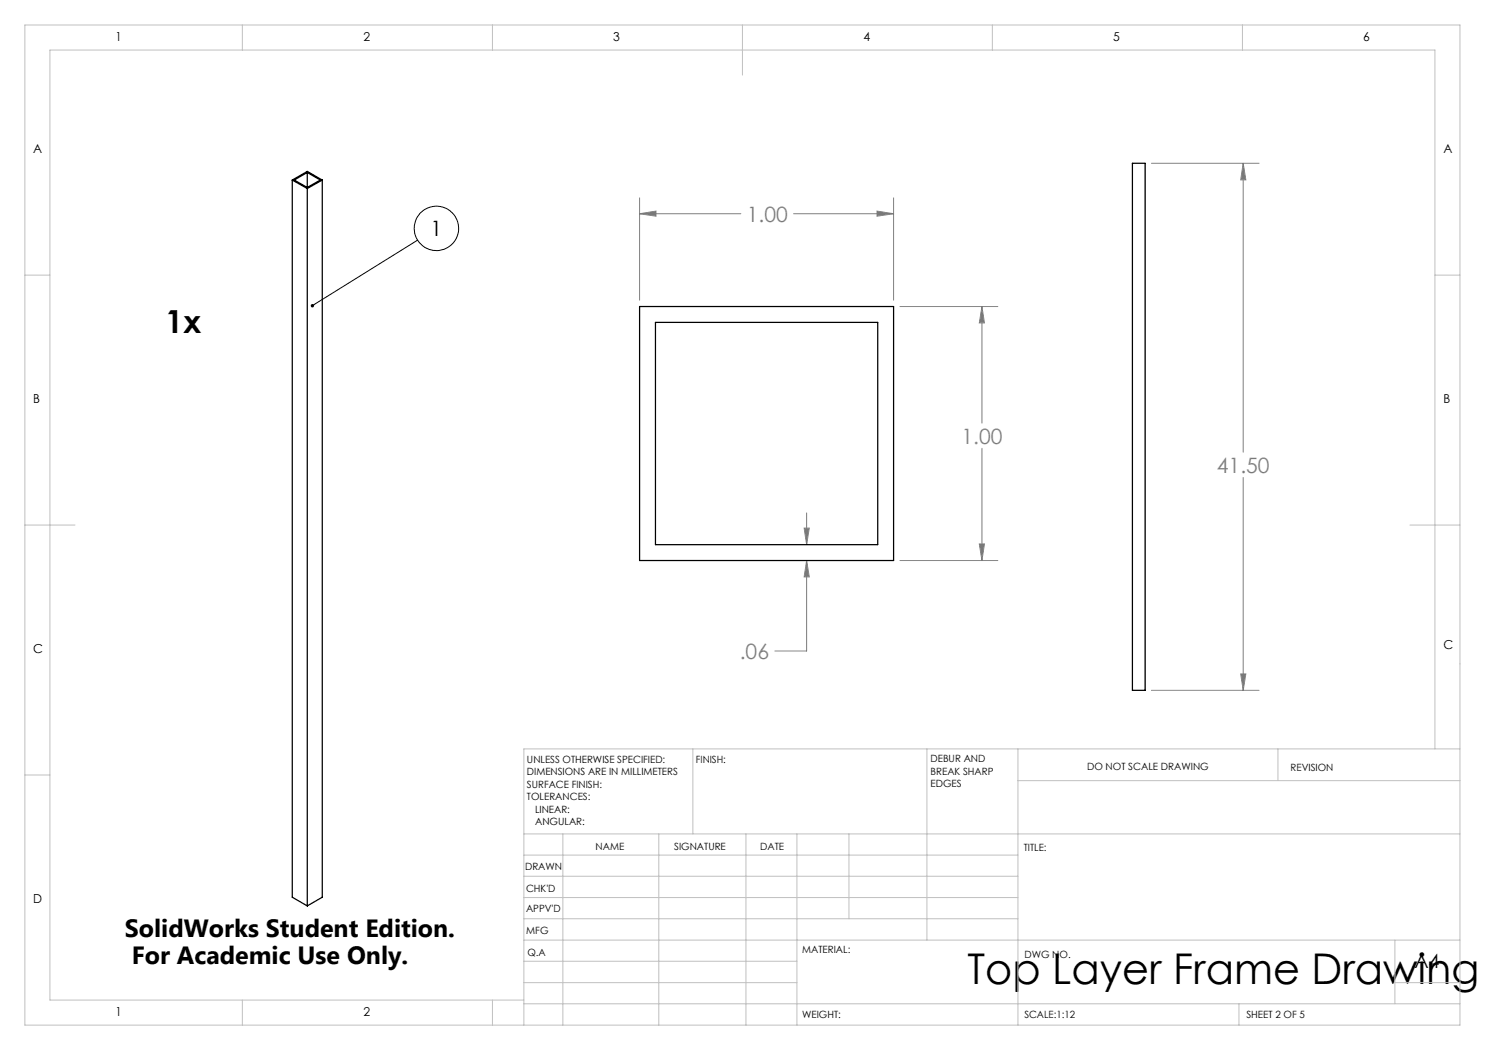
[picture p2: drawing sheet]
<svg xmlns="http://www.w3.org/2000/svg" width="297mm" height="210mm" viewBox="0 0 297 210" stroke-linecap="round" stroke-linejoin="round" font-family="sans-serif">
<g fill="none" stroke="#000" stroke-width=".2">
<path d="M83.5 48l-21 13.1"/>
<circle cx="87.3" cy="45.7" r="4.4"/>
</g>
<g fill="none" stroke="#808080" stroke-width=".2">
<path d="M127.9 39.6v20.4M178.7 39.6v20.4M230.3 32.7h21.5M248.6 32.7l.6 3.3h-1.1zM248.6 32.7v57.7M127.9 42.7l3.3-.5v1zM127.9 42.7h20.3M158.7 42.7h20M175.4 42.2l3.3 .5-3.3 .5zM180 61.3h19.6M196.4 61.3l.5 3.3h-1zM196.4 61.3v23.3"/>
<path d="M196.4 89.7v22.4M248.6 95.5v42.6M160.8 105.6h1.1l-.6 3.3zM161.3 112.1l.6 3.3h-1.1zM161.3 112.1v18.1h-6.3M161.3 102.6v6.3M180 112.1h19.6M195.9 108.8h1l-.5 3.3zM230.3 138.1h21.5M248.1 134.8h1.1l-.6 3.3z"/>
</g>
<g fill="none" stroke="#c0c0c0" stroke-width=".2">
<path d="M5 5h287v200h-287zM48.5 5v5M98.5 5v5M148.5 5v10M198.5 5v5M248.5 5v5M5 55h5M287 55h5M5 105h10M282 105h10M5 155h5M138.6 149.8v17"/>
<path d="M185.4 149.8v38.2M203.6 149.8v55.2M203.6 156.1h88.4M255.6 149.8v6.3M287 149.8v-139.8h-277v190h94.8M292 149.8h-187.2v55.2M104.8 166.8h187.2M104.8 179.5h98.8M104.8 175.3h98.8M104.8 171h98.8M112.6 166.8v38.2M131.8 166.8v38.2"/>
<path d="M149.2 166.8v38.2M159.4 166.8v38.2M169.8 166.8v17M104.8 183.8h98.8M104.8 196.5h54.6M104.8 192.3h54.6M104.8 188h187.2M279 196.5h13M279 188v12.8M48.5 200v5M98.5 200v5M104.8 200.8h187.2"/>
<path d="M247.8 200.8v4.2"/>
</g>
<path d="M62.2 60.9a.34 .34 0 0 1 .5 0 .34 .34 0 0 1 0 .5 .34 .34 0 0 1-.5-.1l.3-.2-.3 .2z" fill="#000"/>
<path d="M127.9 42.7l3.3-.5v1zM175.4 42.2l3.3 .5-3.3 .5zM196.4 61.3l.5 3.3h-1zM195.9 108.8h1l-.5 3.3zM160.8 105.6h1.1l-.6 3.3zM161.3 112.1l.6 3.3h-1.1zM248.6 32.7l.6 3.3h-1.1zM248.1 134.8h1.1l-.6 3.3z" fill="#808080"/>
<path d="M58.5 36l3-1.7 3 1.7M58.5 36l3 1.7M58.5 36v143.4l3 1.8M61.5 34.5l-2.7 1.5 2.7 1.5M61.5 34.5l2.6 1.5-2.6 1.5M61.5 34.5v3M61.5 37.7v143.5M64.5 36l-3 1.7M64.5 36v143.4l-3 1.8M226.5 32.7h2.5v105.4h-2.5zM127.9 61.3h50.8v50.8h-50.8zM131.1 64.5h44.4v44.4h-44.4z" fill="none" stroke="#000" stroke-width=".25"/>
<text font-size="8.5" x="193.5" y="196.7">Top Layer Frame Drawing</text>
<text font-size="6.3" x="33.1" y="66.6">1x</text>
<g font-size="5">
<text x="25" y="187.4">SolidWorks Student Edition.</text>
<text x="26.4" y="192.9">For Academic Use Only.</text>
</g>
<text font-size="4.2" x="86.1" y="47.2">1</text>
<g font-size="4.2" fill="#808080">
<text x="149.4" y="44.3">1.00</text>
<text x="192.3" y="88.7">1.00</text>
<text x="243.4" y="94.6">41.50</text>
<text x="148" y="131.8">.06</text>
</g>
<text font-size="3.9" x="282.9" y="193.6">A4</text>
<g font-size="2.5">
<text x="23.1" y="8.2">1</text>
<text x="72.7" y="8.2">2</text>
<text x="122.7" y="8.2">3</text>
<text x="172.7" y="8.2">4</text>
<text x="222.7" y="8.2">5</text>
<text x="272.7" y="8.2">6</text>
<text x="6.7" y="30.7">A</text>
<text x="288.7" y="30.7">A</text>
<text x="6.7" y="80.7">B</text>
<text x="288.7" y="80.7">B</text>
<text x="6.7" y="130.7">C</text>
<text x="288.7" y="129.7">C</text>
<text x="6.7" y="180.7">D</text>
<text x="23.1" y="203.2">1</text>
<text x="72.7" y="203.2">2</text>
</g>
<g font-size="2">
<text x="105.4" y="152.6">UNLESS OTHERWISE SPECIFIED:</text>
<text x="105.4" y="155.1">DIMENSIONS ARE IN MILLIMETERS</text>
<text x="139.2" y="152.6">FINISH:</text>
<text x="186.1" y="152.5">DEBUR AND</text>
<text x="186.1" y="155">BREAK SHARP</text>
<text x="217.4" y="154">DO NOT SCALE DRAWING</text>
<text x="258.1" y="154.2">REVISION</text>
<text x="105.4" y="157.6">SURFACE FINISH:</text>
<text x="105.4" y="160.1">TOLERANCES:</text>
<text x="186.1" y="157.5">EDGES</text>
<text x="107" y="162.6">LINEAR:</text>
<text x="107" y="165.1">ANGULAR:</text>
<text x="119.1" y="170">NAME</text>
<text x="134.8" y="169.9">SIGNATURE</text>
<text x="152" y="169.9">DATE</text>
<text x="204.8" y="170.2">TITLE:</text>
<text x="105" y="174.1">DRAWN</text>
<text x="105.2" y="178.3">CHK'D</text>
<text x="105.2" y="182.4">APPV'D</text>
<text x="105.3" y="186.8">MFG</text>
<text x="105.5" y="191.1">Q.A</text>
<text x="160.5" y="190.5">MATERIAL:</text>
<text x="204.9" y="191.6">DWG NO.</text>
<text x="160.4" y="203.5">WEIGHT:</text>
<text x="204.9" y="203.6">SCALE:1:12</text>
<text x="249.3" y="203.6">SHEET 2 OF 5</text>
</g>
</svg>
